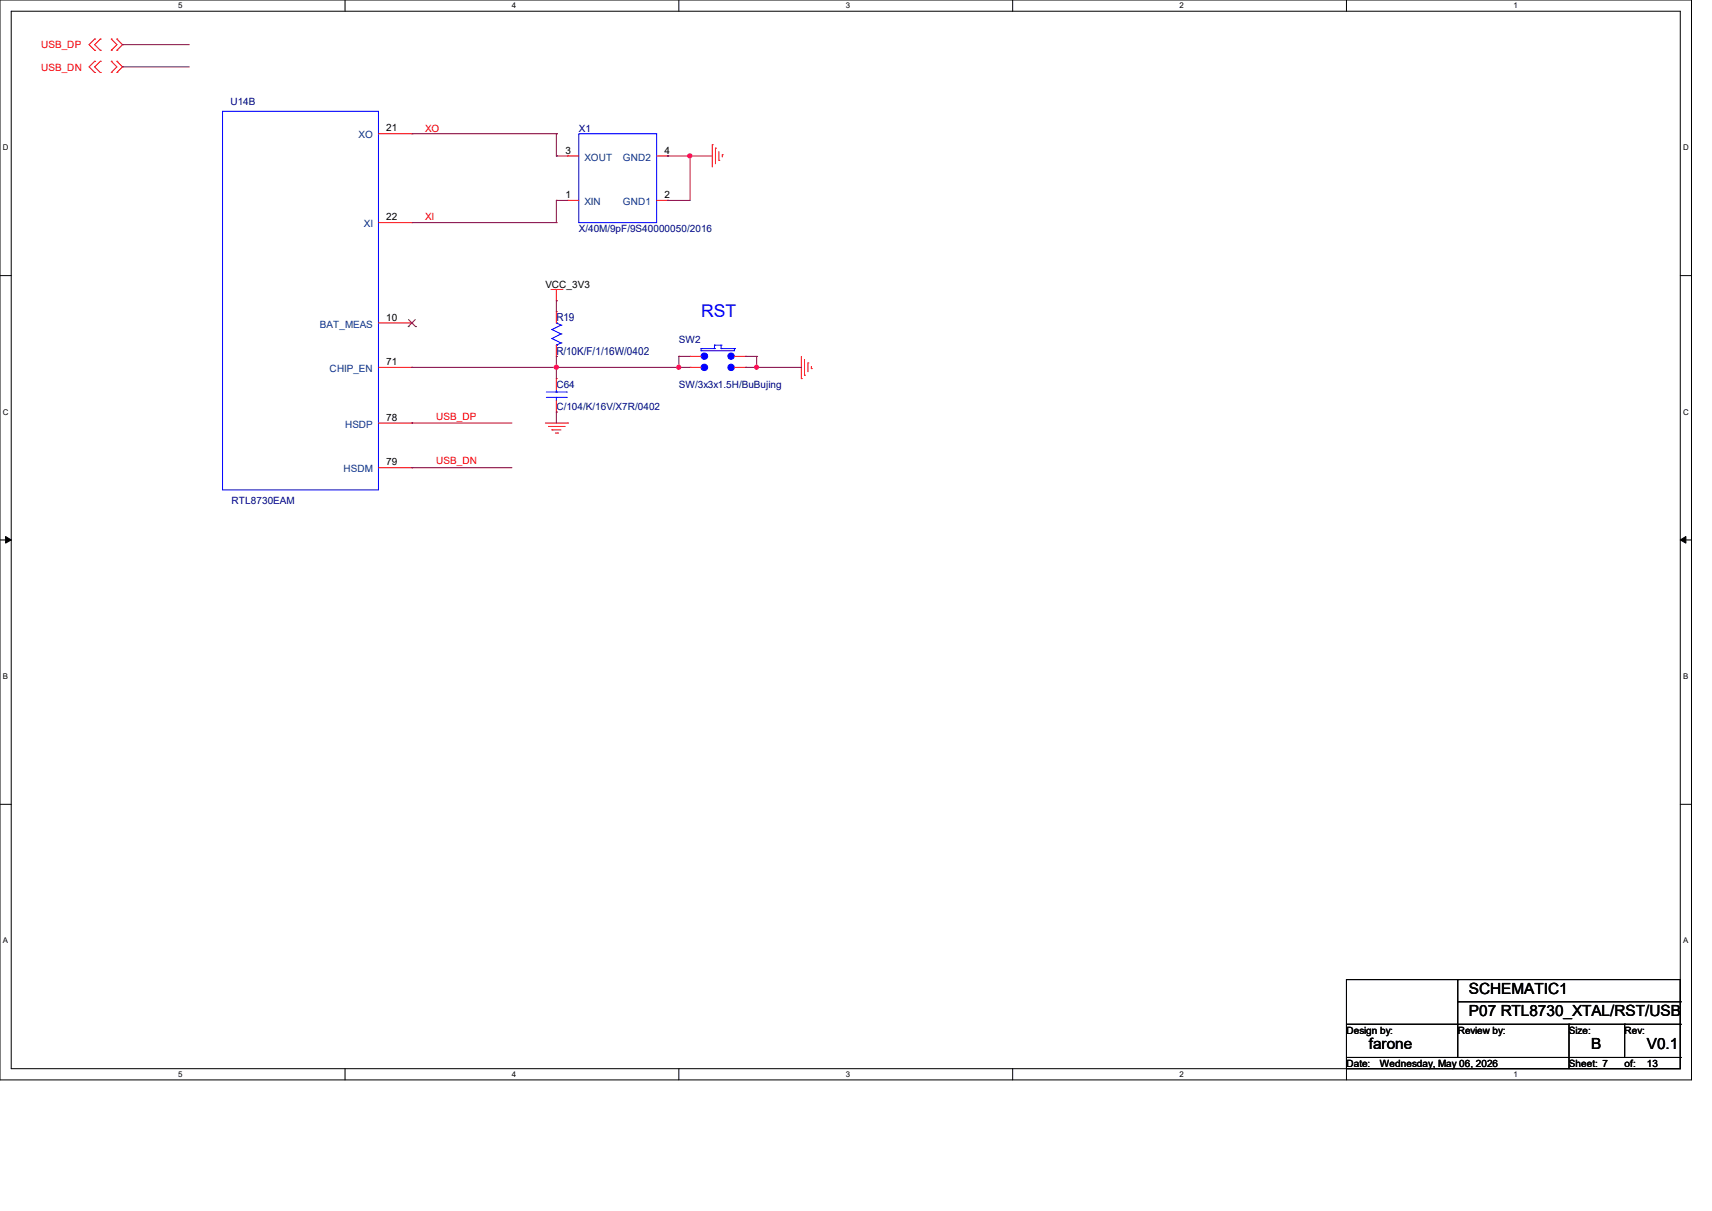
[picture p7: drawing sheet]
<svg xmlns="http://www.w3.org/2000/svg" width="297mm" height="210mm" viewBox="0 0 297 210" stroke-linecap="round" stroke-linejoin="round" font-family="sans-serif">
<path d="M0 0h293.5v187.3h-293.5zM1.9 1.9h289.6v183.4h-289.6z" fill="none" stroke="#000" stroke-width=".17"/>
<g fill="#fff">
<path d="M30.9 .2h.8v1.5h-.8z"/>
<path d="M30.9 185.5h.8v1.6h-.8z"/>
</g>
<path d="M59.9 0v1.9M59.9 185.3v2" fill="none" stroke="#000" stroke-width=".17"/>
<g fill="#fff">
<path d="M88.8 .2h.8v1.5h-.8z"/>
<path d="M88.8 185.5h.8v1.6h-.8z"/>
</g>
<path d="M117.8 0v1.9M117.8 185.3v2" fill="none" stroke="#000" stroke-width=".17"/>
<g fill="#fff">
<path d="M146.7 .2h.8v1.5h-.8z"/>
<path d="M146.7 185.5h.8v1.6h-.8z"/>
</g>
<path d="M175.7 0v1.9M175.7 185.3v2" fill="none" stroke="#000" stroke-width=".17"/>
<g fill="#fff">
<path d="M204.6 .2h.8v1.5h-.8z"/>
<path d="M204.6 185.5h.8v1.6h-.8z"/>
</g>
<path d="M233.6 0v1.9M233.6 185.3v2" fill="none" stroke="#000" stroke-width=".17"/>
<g fill="#fff">
<path d="M262.6 .2h.7v1.5h-.7z"/>
<path d="M262.6 185.5h.7v1.6h-.7z"/>
<path d="M.5 24.8h1v1.6h-1z"/>
<path d="M292 24.8h1v1.6h-1z"/>
<path d="M.5 70.7h1v1.5h-1z"/>
<path d="M292 70.7h1v1.5h-1z"/>
</g>
<path d="M0 47.8h1.9M291.5 47.8h2" fill="none" stroke="#000" stroke-width=".17"/>
<g fill="#fff">
<path d="M.5 116.5h.9v1.6h-.9z"/>
<path d="M292 116.5h.9v1.6h-.9z"/>
</g>
<path d="M0 93.6h1.9M291.5 93.6h2" fill="none" stroke="#000" stroke-width=".17"/>
<path d="M1 93l.9 .6-.9 .6zM291.5 93.6l1-.6v1.2z" fill="#000" stroke="#000" stroke-width=".17"/>
<g fill="#fff">
<path d="M.5 162.4h.9v1.5h-.9z"/>
<path d="M292 162.4h.9v1.5h-.9z"/>
</g>
<g fill="none" stroke="#000" stroke-width=".17">
<path d="M0 139.5h1.9M291.5 139.5h2M233.6 169.9h57.9v15.4h-57.9zM233.6 177.6h57.9M252.9 169.9h.1M252.9 173.7h38.6M252.9 169.9v13.5M272.2 177.6h.1M272.2 177.6v7.7M281.9 177.6h.1M281.9 177.6v5.8M291.5 177.6h.1"/>
<path d="M291.5 173.7h.1M233.6 183.4h57.9M291.5 183.4h.1"/>
</g>
<g fill="none" stroke="#f00" stroke-width=".17">
<path d="M16.4 8.7h.1M16.4 6.8h.1M16.4 12.6h.1M16.4 10.6h.1M16.4 6.8l-.9 .9 .9 1M16.4 10.6l-.9 1 .9 1M17.4 8.7h.1M17.4 6.8h.1M17.4 12.6h.1M17.4 10.6h.1M17.4 10.6l-1 1 1 1M17.4 6.8l-1 .9 1 1"/>
<path d="M19.3 8.7h.1M19.3 6.8h.1M19.3 12.6h.1M19.3 10.6h.1M19.3 6.8l1 .9-1 1M19.3 10.6l1 1-1 1M20.3 6.8h.1M20.3 8.7h.1M20.3 10.6h.1M20.3 12.6h.1M20.3 6.8l1 .9-1 1M20.3 10.6l1 1-1 1"/>
<path d="M65.7 23.2h5.8M65.7 38.6h5.8M71.5 23.2h.1M71.5 38.6h.1M98.5 34.8h.1M98.5 27.1h.1M98.5 34.8h1.9M98.5 27.1h1.9M113.9 34.8h1.9M113.9 27.1h1.9M115.8 27.1h.1M115.8 34.8h.1"/>
<path d="M123.6 25.1h.1M123.6 25.1v3.9M124.1 25.7h.1M124.1 25.7v2.7M124.7 27.8h.1M124.7 26.3v1.5M125.3 26.8h.1M125.3 26.8v.4M65.7 56h5.8M71.5 56h.1M95.6 50.2h1.9M96.5 52.2h.1"/>
<path d="M96.5 54.1h.1M96.5 50.2v2M96.5 54.1v1.9M96.5 59.9v1.9M97.5 50.2h.1M65.7 73.4h5.8M65.7 63.7h5.8M71.5 63.7h.1M71.5 73.4h.1M94.6 73.4h3.9M95.2 74h2.7M95.8 74.5h.1"/>
<path d="M95.8 74.5h1.5M96.4 75.1h.3M96.5 65.7h.1M96.5 71.5h.1M96.5 61.8h.1M96.5 65.7v1.9M96.5 69.5v2M96.7 75.1h.1M97.9 74h.1M98.5 73.4h.1M119.7 61.8h.1M119.7 63.7h.1"/>
<path d="M119.7 61.8h1.9M119.7 63.7h1.9M127.4 61.8h2M127.4 63.7h2M129.4 61.8h.1M129.4 63.7h.1M139 65.7h.1M139 61.8v3.9M139.6 65.1h.1M139.6 62.4v2.7M140.2 62.9h.1M140.2 62.9v1.6"/>
<path d="M140.8 63.9h.1M140.8 63.5v.4M65.7 81.1h5.8M71.5 81.1h.1"/>
</g>
<g fill="none" stroke="#00f" stroke-width=".17">
<path d="M38.6 19.3h27.1v65.7h-27.1zM100.4 23.2h13.5v15.4h-13.5zM95.8 58.7h.1M95.8 57.1h.1M95.8 57.1l1.5 .8M95.8 58.7l1.5 .8M96.5 59.9h.1M96.5 56h.1M96.5 56l.8 .4M97.3 56.4h.1M97.3 57.9h.1M97.3 59.5h.1"/>
<path d="M97.3 57.9l-1.5 .8M97.3 56.4l-1.5 .7M97.3 59.5l-.8 .4M124 59.9h.1M124 59.9v.6M124 59.9h1.1M125.1 59.9h.1M125.1 59.9v.6M94.8 68.9h3.5M94.8 68h3.5M96.5 68h.1M96.5 68.9h.1"/>
<path d="M96.5 67.6v.4M96.5 68.9v.6M98.3 68.9h.1M98.3 68h.1M121.6 60.8h.1M121.6 60.5h.1M121.6 60.5v.3M121.6 60.5h2.4M124 60.5h.1M125.1 60.5h.1M125.1 60.5h2.3M127.4 60.5h.1"/>
<path d="M127.4 60.5v.3h-5.8"/>
</g>
<g fill="#00f" stroke="#00f" stroke-width=".17">
<circle cx="126.8" cy="61.8" r=".55"/>
<circle cx="122.2" cy="61.8" r=".56"/>
<circle cx="126.8" cy="63.7" r=".55"/>
<circle cx="122.2" cy="63.7" r=".56"/>
</g>
<path d="M70.8 56.6h.1M70.9 55.4l1.2 1.2M72.1 55.4l-1.3 1.2M72.1 56.6h.1" fill="none" stroke="#804000" stroke-width=".17"/>
<g fill="none" stroke="#800040" stroke-width=".17">
<path d="M21.3 7.7h.1M21.3 11.6h.1M21.3 7.7h11.6M21.3 11.6h11.6M71.5 38.6h25M71.5 23.2h25M96.5 38.6h.1M96.5 23.2h.1M96.5 27.1h.1M96.5 34.8h.1M96.5 23.2v3.9M96.5 34.8v3.8"/>
<path d="M96.5 27.1h2M96.5 34.8h2M115.8 27.1h.1M115.8 34.8h.1M115.8 27.1h7.8M119.7 27.1h.1M119.7 27.1v7.7h-3.9M96.5 52.2h.1M96.5 52.2v1.9M71.5 63.7h.1M71.5 73.4h.1M71.5 63.7h48.2"/>
<path d="M71.5 73.4h17.3M96.5 61.8h.1M96.5 63.7h.1M96.5 71.5h.1M96.5 61.8v3.9M96.5 71.5v1.9M117.8 61.8h.1M117.8 63.7h.1M117.8 61.8v1.9M117.8 61.8h1.9M129.4 61.8h.1M129.4 63.7h.1"/>
<path d="M129.4 63.7h9.6M129.4 61.8h1.9M131.3 61.8h.1M131.3 63.7h.1M131.3 61.8v1.9M71.5 81.1h.1M71.5 81.1h17.3"/>
</g>
<g fill="#f0f" stroke="#f0f" stroke-width=".17">
<circle cx="96.5" cy="63.7" r=".37"/>
<circle cx="131.3" cy="63.7" r=".36"/>
<circle cx="117.7" cy="63.7" r=".36"/>
<circle cx="119.7" cy="27" r=".37"/>
</g>
<text font-size="3" fill="#00f" x="121.6" y="54.9">RST</text>
<g font-size="2.7">
<text x="254.8" y="172.3">SCHEMATIC1</text>
<text x="254.8" y="176.1">P07 RTL8730_XTAL/RST/USB</text>
<text x="237.4" y="181.9">farone</text>
<text x="276.1" y="181.9">B</text>
<text x="285.7" y="181.9">V0.1</text>
</g>
<g font-size="1.9" fill="#000080">
<text x="96.5" y="55.8">R19</text>
<text x="96.5" y="61.6">R/10K/F/1/16W/0402</text>
</g>
<g font-size="1.7" fill="#f00">
<text x="7.2" y="8.4">USB_DP</text>
<text x="7.2" y="12.2">USB_DN</text>
<text x="73.7" y="22.8">XO</text>
<text x="73.7" y="38.2">XI</text>
<text x="75.7" y="72.8">USB_DP</text>
<text x="75.7" y="80.5">USB_DN</text>
</g>
<g font-size="1.7" fill="#000080">
<text x="40" y="18.2">U14B</text>
<text x="100.4" y="22.9">X1</text>
<text x="100.4" y="40.2">X/40M/9pF/9S40000050/2016</text>
<text x="117.8" y="59.5">SW2</text>
<text x="96.5" y="67.3">C64</text>
<text x="96.5" y="71.1">C/104/K/16V/X7R/0402</text>
<text x="117.8" y="67.3">SW/3x3x1.5H/BuBujing</text>
<text x="40.2" y="87.3">RTL8730EAM</text>
</g>
<g font-size="1.7">
<text x="67" y="22.8">21</text>
<text x="98.1" y="26.6">3</text>
<text x="115.3" y="26.6">4</text>
<text x="98.1" y="34.3">1</text>
<text x="115.3" y="34.3">2</text>
<text x="67" y="38.2">22</text>
<text x="94.6" y="49.9">VCC_3V3</text>
<text x="67" y="55.6">10</text>
<text x="67" y="63.3">71</text>
<text x="67" y="72.9">78</text>
<text x="67" y="80.7">79</text>
<text x="233.6" y="179.2">Design by:</text>
<text x="252.9" y="179.2">Review by:</text>
<text x="272.2" y="179.2">Size:</text>
<text x="281.8" y="179.2">Rev:</text>
<text x="233.6" y="185">Date:</text>
<text x="239.4" y="185">Wednesday, May 06, 2026</text>
<text x="272.2" y="185">Sheet: 7</text>
<text x="281.9" y="185">of:</text>
<text x="285.7" y="185">13</text>
</g>
<g font-size="1.7" fill="#004080">
<text x="62.2" y="24">XO</text>
<text x="101.4" y="27.9">XOUT</text>
<text x="108.1" y="27.9">GND2</text>
<text x="101.4" y="35.6">XIN</text>
<text x="108.1" y="35.6">GND1</text>
<text x="63.1" y="39.4">XI</text>
<text x="55.5" y="56.8">BAT_MEAS</text>
<text x="57.2" y="64.5">CHIP_EN</text>
<text x="59.9" y="74.2">HSDP</text>
<text x="59.6" y="81.9">HSDM</text>
</g>
<g font-size="1.4">
<text x="30.9" y="1.4">5</text>
<text x="88.8" y="1.4">4</text>
<text x="146.7" y="1.4">3</text>
<text x="204.6" y="1.4">2</text>
<text x="262.6" y="1.4">1</text>
<text x=".5" y="26.1">D</text>
<text x="292" y="26.1">D</text>
<text x=".5" y="71.9">C</text>
<text x="292" y="71.9">C</text>
<text x=".5" y="117.8">B</text>
<text x="292" y="117.8">B</text>
<text x=".5" y="163.6">A</text>
<text x="292" y="163.6">A</text>
<text x="30.9" y="186.8">5</text>
<text x="88.8" y="186.8">4</text>
<text x="146.7" y="186.8">3</text>
<text x="204.6" y="186.8">2</text>
<text x="262.6" y="186.8">1</text>
</g>
</svg>
